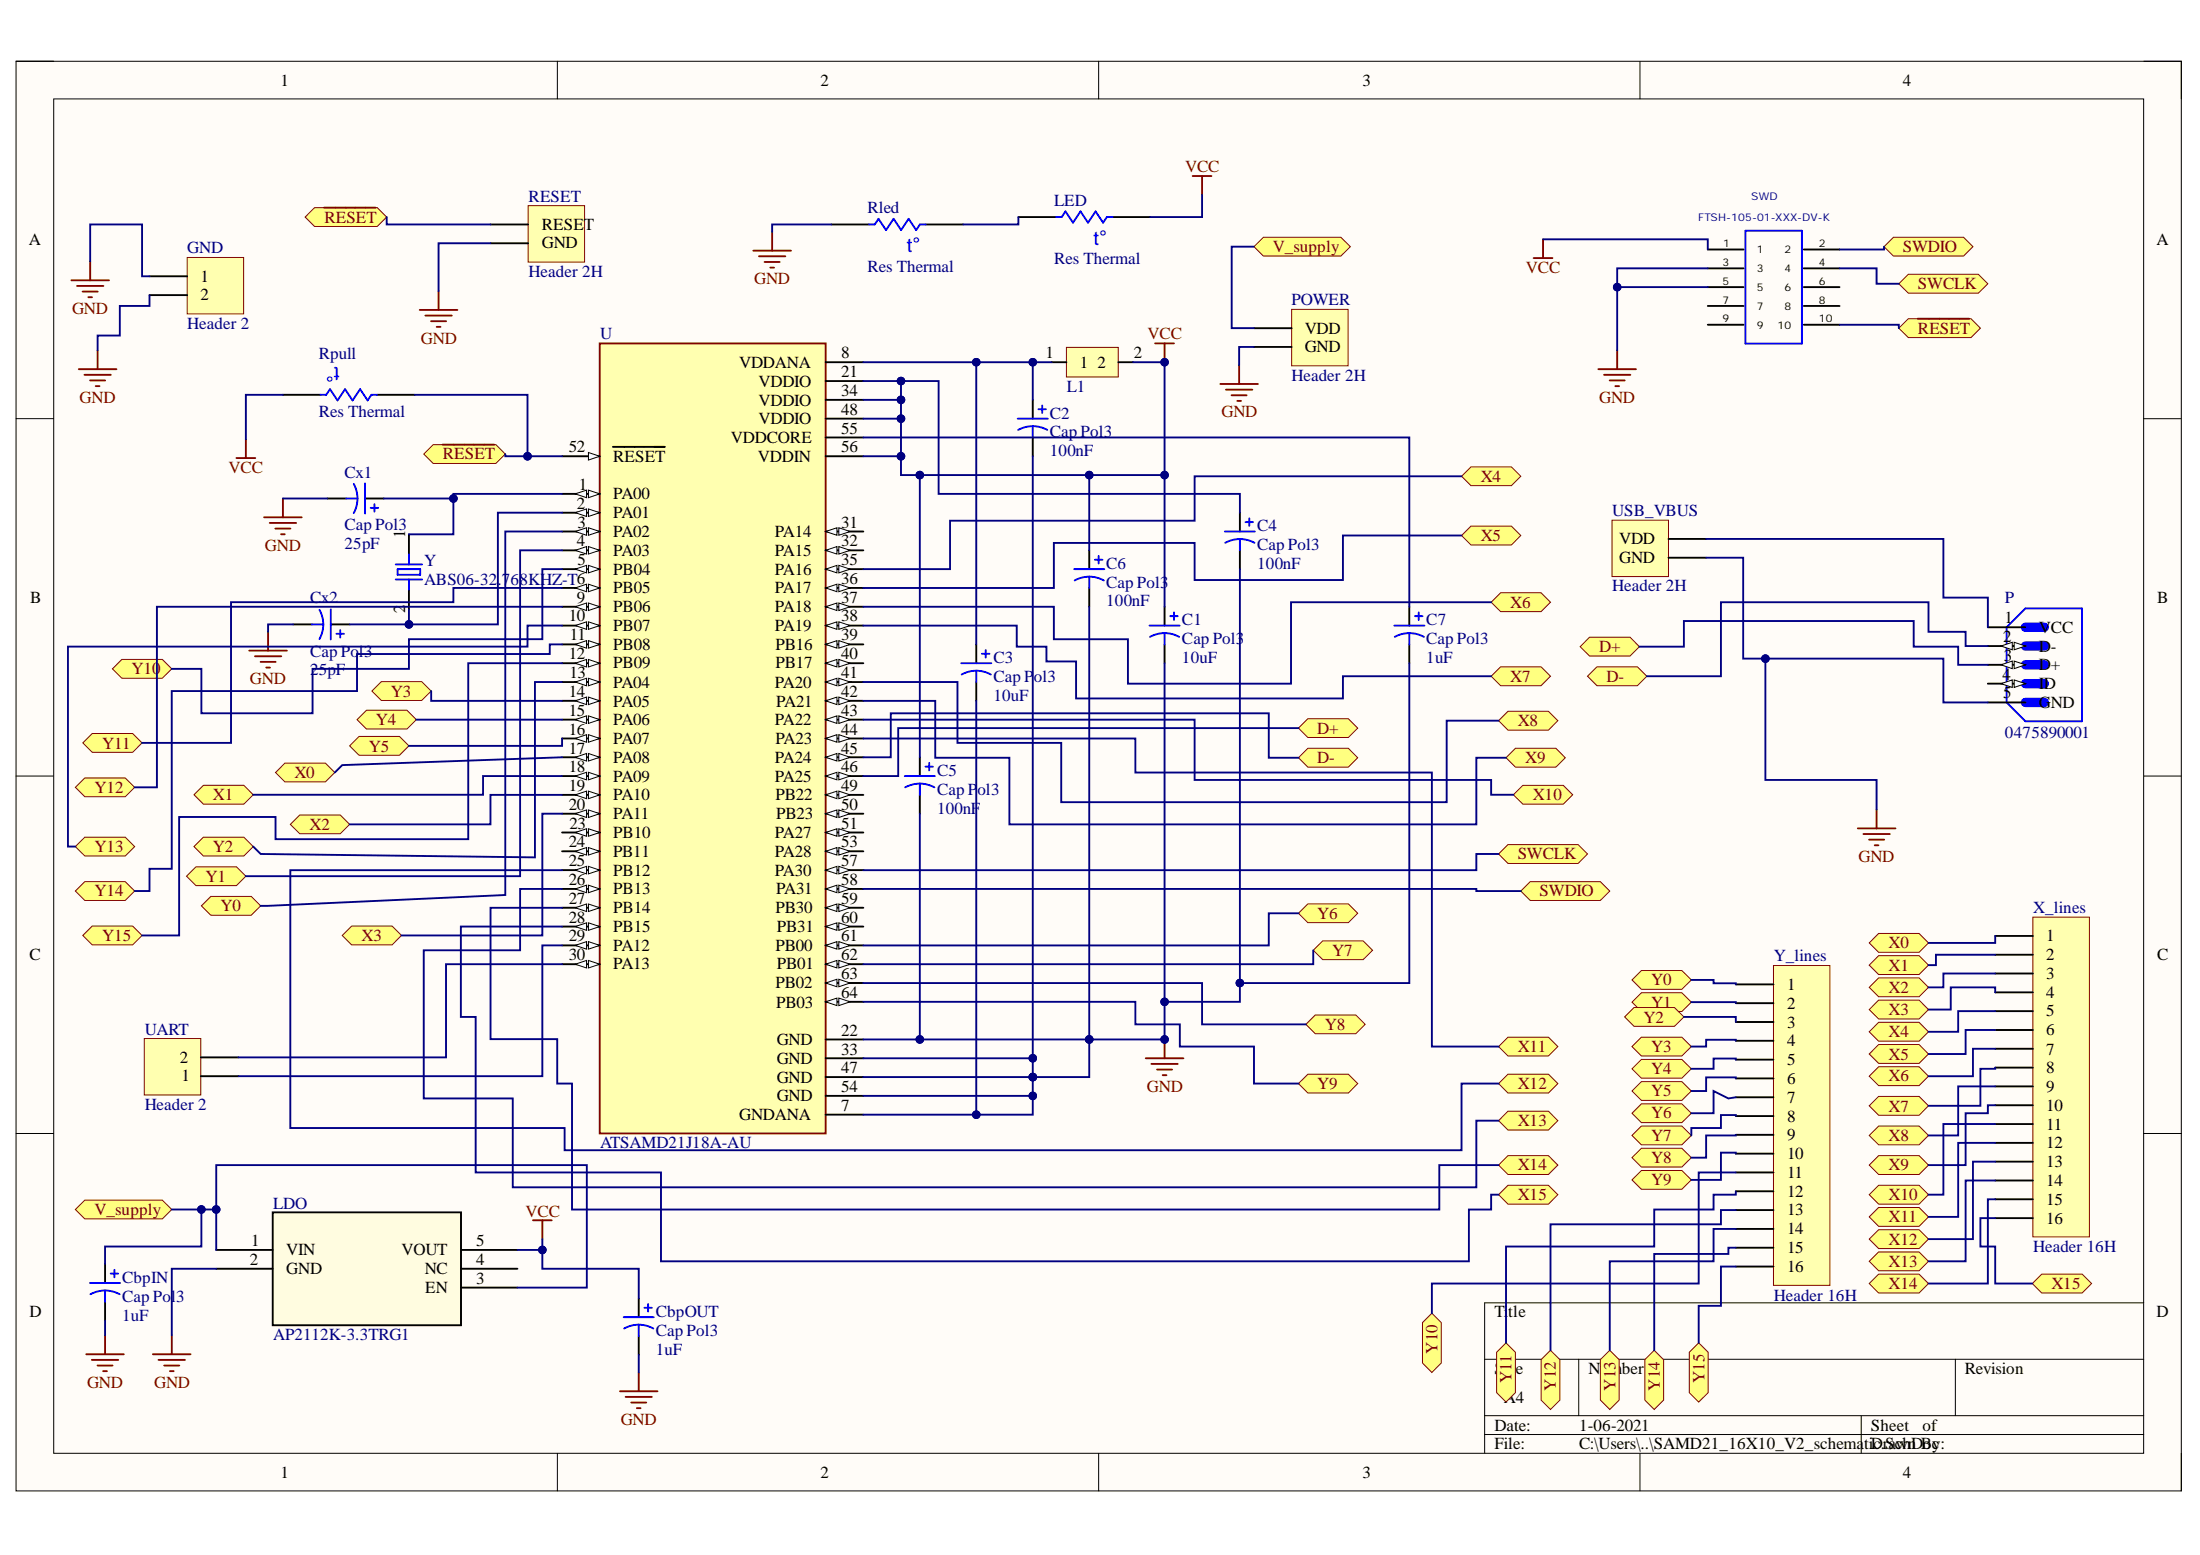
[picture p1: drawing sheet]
# Altium project SAMD21_16X10_V2.PrjPcb
1 sheet, 27 parts. Net scope: flat (ports and power ports of the same name join across sheets).
Board file: SAMD21_16X10_V2_Layout.PcbDoc

## Sheet SAMD21_16X10_V2_schematic.SchDoc
size A4

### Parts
C1  Cap Pol3  value 10uF  [C0805]
C2  Cap Pol3  value 100nF  [C0805]
C3  Cap Pol3  value 10uF  [C0805]
C4  Cap Pol3  value 100nF  [C0805]
C5  Cap Pol3  value 100nF  [C0805]
C6  Cap Pol3  value 100nF  [C0805]
C7  Cap Pol3  value 1uF  [C0805]
CbpIN  Cap Pol3  value 1uF  [C0805]
CbpOUT  Cap Pol3  value 1uF  [C0805]
Cx1  Cap Pol3  value 25pF  [C0805]
Cx2  Cap Pol3  value 25pF  [C0805]
GND  Header 2  [HDR1X2]
L1  SRP4012TA-100M  [Inductor]  (value not drawn)
LDO  AP2112K-3.3TRG1  [SOT_RG1_DIO]
LED  Res Thermal  [6-0805_N]
P  0475890001  [MOLEX_0475890001]
POWER  Header 2H  [HDR1X2H]
RESET  Header 2H  [HDR1X2H]
Rled  Res Thermal  [6-0805_N]
Rpull  Res Thermal  [6-0805_N]
SWD  FTSH-105-01-XXX-DV-K  [FTSH-105-01-XXX-DV-K]
U  ATSAMD21J18A-AU  [QFP80P1600X1600X120-64N]
UART  Header 2  [HDR1X2]
USB_VBUS  Header 2H  [HDR1X2H]
X_lines  Header 16H  [HDR1X16H]
Y  ABS06-32.768KHZ-T  [XTAL_ABS06-32.768KHZ-T]
Y_lines  Header 16H  [HDR1X16H]

### Ports
D+ (bidir), D- (bidir), SWCLK (bidir), SWDIO (bidir), V_supply (bidir), X0 (bidir), X1 (bidir), X2 (bidir), X3 (bidir), X4 (bidir), X5 (bidir), X6 (bidir), X7 (bidir), X8 (bidir), X9 (bidir), X10 (bidir), X11 (bidir), X12 (bidir), X13 (bidir), X14 (bidir), X15 (bidir), Y0 (bidir), Y1 (bidir), Y2 (bidir), Y3 (bidir), Y4 (bidir), Y5 (bidir), Y6 (bidir), Y7 (bidir), Y8 (bidir), Y9 (bidir), Y10 (bidir), Y11 (bidir), Y12 (bidir), Y13 (bidir), Y14 (bidir), Y15 (bidir), ~{RESET} (bidir)

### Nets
GND: C1.2 C2.2 C3.2 C4.2 C5.2 C6.2 C7.2 CbpIN.2 CbpOUT.2 Cx1.2 Cx2.2 GND.1 GND.2 LDO.2(GND) P.5(GND) POWER.2(GND) RESET.2(GND) Rled.2 SWD.3 SWD.5 U.7(GNDANA) U.22(GND) U.33(GND) U.47(GND) U.54(GND) USB_VBUS.1(GND)
VCC: C1.1 C4.1 C5.1 C6.1 CbpOUT.1 L1.2 LDO.5(VOUT) LED.1 Rpull.1 SWD.1 U.21(VDDIO) U.34(VDDIO) U.48(VDDIO) U.56(VDDIN)
NetC2_1: C2.1 C3.1 L1.1 U.8(VDDANA)
NetC7_1: C7.1 U.55(VDDCORE)
NetCbpIN_1: CbpIN.1 LDO.1(VIN) LDO.3(EN) POWER.1(VDD) ; port V_supply
NetCx1_1: Cx1.1 U.1(PA00) Y.1
NetCx2_1: Cx2.1 U.2(PA01) Y.2
NetLED_2: LED.2 Rled.1
NetP_1: P.1(VCC) USB_VBUS.2(VDD)
NetP_2: P.2(D-) U.45(PA24) ; port D-
NetP_3: P.3(D+) U.46(PA25) ; port D+
NetRESET_1: RESET.1(RESET) Rpull.2 SWD.10 U.52(~{RESET}) ; port ~{RESET}
NetSWD_2: SWD.2 U.58(PA31) ; port SWDIO
NetSWD_4: SWD.4 U.57(PA30) ; port SWCLK
NetU_3: U.3(PA02) Y_lines.1 ; port Y0
NetU_4: U.4(PA03) Y_lines.2 ; port Y1
NetU_5: U.5(PB04) Y_lines.11 ; port Y10
NetU_6: U.6(PB05) Y_lines.12 ; port Y11
NetU_9: U.9(PB06) Y_lines.13 ; port Y12
NetU_10: U.10(PB07) Y_lines.14 ; port Y13
NetU_11: U.11(PB08) Y_lines.15 ; port Y14
NetU_12: U.12(PB09) Y_lines.16 ; port Y15
NetU_13: U.13(PA04) Y_lines.3 ; port Y2
NetU_14: U.14(PA05) Y_lines.4 ; port Y3
NetU_15: U.15(PA06) Y_lines.5 ; port Y4
NetU_16: U.16(PA07) Y_lines.6 ; port Y5
NetU_17: U.17(PA08) X_lines.1 ; port X0
NetU_18: U.18(PA09) X_lines.2 ; port X1
NetU_19: U.19(PA10) X_lines.3 ; port X2
NetU_20: U.20(PA11) X_lines.4 ; port X3
NetU_25: U.25(PB12) X_lines.13 ; port X12
NetU_26: U.26(PB13) X_lines.14 ; port X13
NetU_27: U.27(PB14) X_lines.15 ; port X14
NetU_28: U.28(PB15) X_lines.16 ; port X15
NetU_29: U.29(PA12) UART.1
NetU_30: U.30(PA13) UART.2
NetU_35: U.35(PA16) X_lines.5 ; port X4
NetU_36: U.36(PA17) X_lines.6 ; port X5
NetU_37: U.37(PA18) X_lines.7 ; port X6
NetU_38: U.38(PA19) X_lines.8 ; port X7
NetU_41: U.41(PA20) X_lines.9 ; port X8
NetU_42: U.42(PA21) X_lines.10 ; port X9
NetU_43: U.43(PA22) X_lines.11 ; port X10
NetU_44: U.44(PA23) X_lines.12 ; port X11
NetU_61: U.61(PB00) Y_lines.7 ; port Y6
NetU_62: U.62(PB01) Y_lines.8 ; port Y7
NetU_63: U.63(PB02) Y_lines.9 ; port Y8
NetU_64: U.64(PB03) Y_lines.10 ; port Y9

Not connected (* = marked no-connect by the designer): LDO 4(NC); P 4(ID); SWD 6 7 8 9; U 23(PB10) 24(PB11) 31(PA14) 32(PA15) 39(PB16) 40(PB17) 49(PB22) 50(PB23) 51(PA27) 53(PA28) 59(PB30) 60(PB31)
